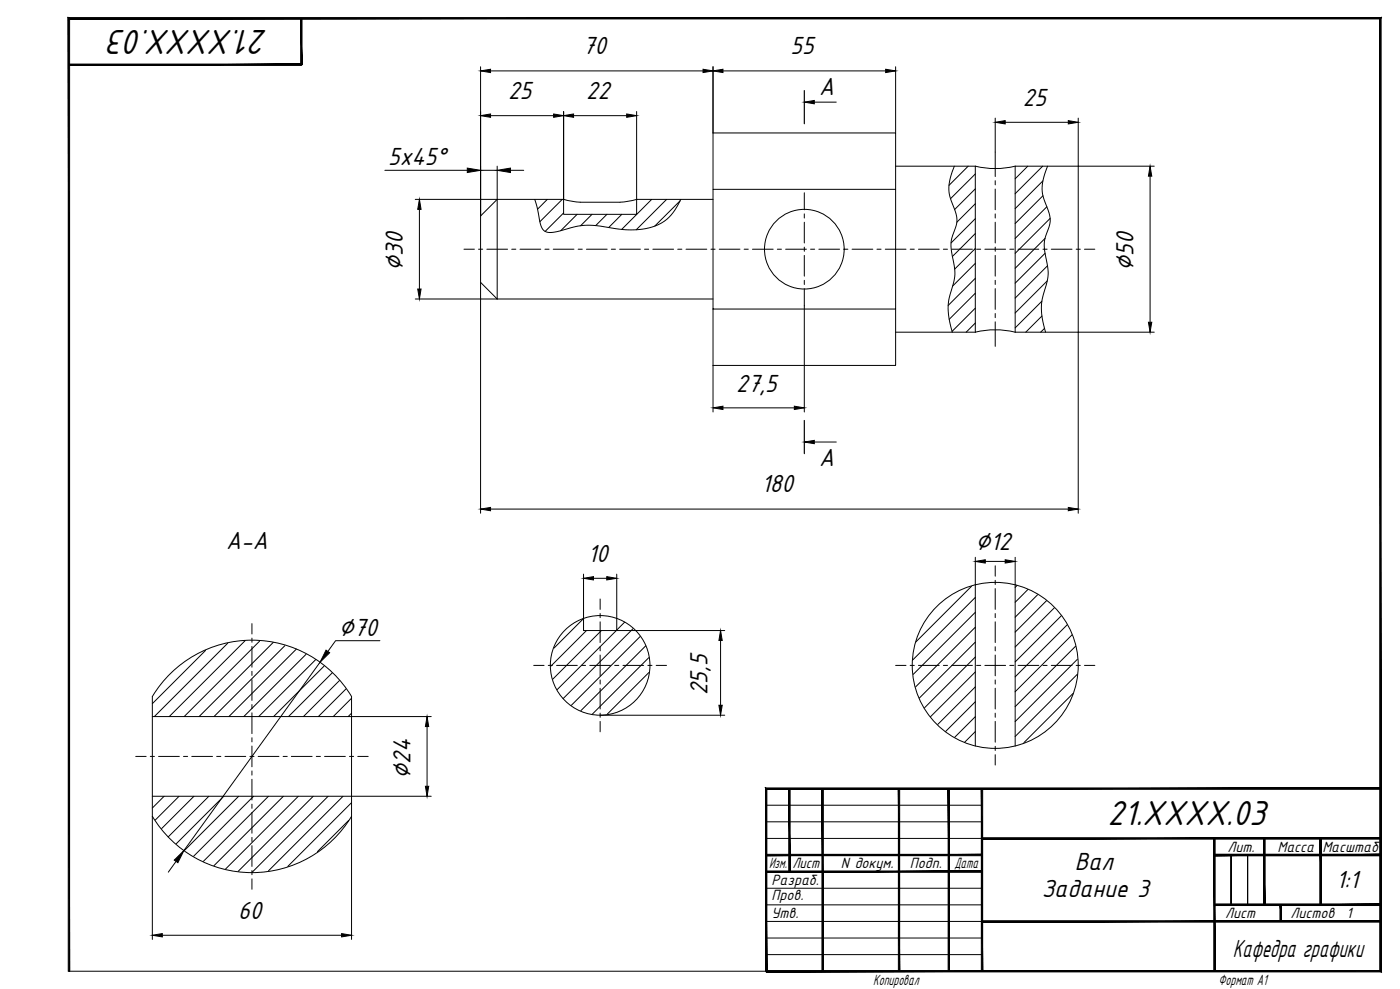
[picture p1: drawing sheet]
<svg xmlns="http://www.w3.org/2000/svg" width="841mm" height="594mm" viewBox="0 0 841 594" stroke-linecap="round" stroke-linejoin="round" font-family="sans-serif">
<!-- layer: 0 -->
<g fill="#000" stroke="#000" stroke-width=".6">
<path d="M181 11v28v-28zM181 11v28z"/>
<path d="M41 38v1l140-1zM41 39l140-1v1z"/>
<path d="M570 474v109v-109zM570 474v109z"/>
<path d="M460 513v1l130-1zM460 514l130-1v1z"/>
<path d="M590 503v1l239-1zM590 504l239-1v1z"/>
<path d="M730 513v1l99-1zM730 514l99-1v1z"/>
<path d="M730 513v1l99-1zM730 514l99-1v1z"/>
<path d="M729 504l1 79v-79zM729 504l1 79h-1z"/>
<path d="M759 504l1 40v-40zM759 504l1 40h-1z"/>
<path d="M759 504l1 40v-40zM759 504l1 40h-1z"/>
<path d="M793 504l1 40v-40zM793 504l1 40h-1z"/>
<path d="M793 504l1 40v-40zM793 504l1 40h-1z"/>
<path d="M460 523v1l130-1zM460 524l130-1v1z"/>
<path d="M474 474v50h1zM474 474h1v50z"/>
<path d="M590 553v1l239-1zM590 554l239-1v1z"/>
<path d="M730 543v1l99-1zM730 544l99-1v1z"/>
<path d="M730 543v1l99-1zM730 544l99-1v1z"/>
<path d="M769 544l1 9v-9zM769 544l1 9h-1z"/>
<path d="M769 544l1 9v-9zM769 544l1 9h-1z"/>
<path d="M41 11v572h1zM41 11h1v572zM41 11h1h788zM42 11h788h-1zM830 11h-1l1 573zM829 11l1 573-1-1zM460 584h370l-1-1zM460 583h369l-369 1z"/>
<path d="M460 473v110h1zM460 473l1 1v109zM460 473l1 1 368-1zM461 474l368-1v1z"/>
<path d="M494 474v109h1zM494 474h1v109z"/>
<path d="M540 474v109zM540 474v109z"/>
<path d="M590 474v109zM590 474v109z"/>
</g>
<path d="M460 484h130M460 494h130M460 504h130M460 534h130M460 544h130M460 553h130M740 544v-30v30M749 544v-30v30M460 563h130M460 573h130M41 583h419" fill="none" stroke="#000" stroke-width=".6"/>
<g fill="none" stroke="#000" stroke-width=".6">
<path d="M573 100a25 25 0 0 0-1 22l1 3a17 17 0 0 1-1 16 28 28 0 0 0 1 18l1 5-1 6a39 39 0 0 0-1 30M582 100l-12 11M617 100l-7 7M626 100l-16 16M629 100a25 25 0 0 0-1 22l1 3a17 17 0 0 1-1 16 28 28 0 0 0 1 18l1 5-1 6a39 39 0 0 0-1 30M321 120l3 12a7 7 0 0 0 10 7 55 55 0 0 1 23-4l12 2a39 39 0 0 0 31-5l5-5 4-7M329 120l-6 6M338 120l-14 13M383 120h-1M391 120l-18 18M400 120l-18 18M586 104l-15 15"/>
<path d="M586 113l-13 13M626 109l-16 16M627 118l-17 16M339 128l-12 11M347 129l-10 10M356 129l-7 7M365 129l-7 7M374 129l-8 8M409 121l-16 15M586 122l-11 11M586 131l-15 15M629 124l-19 19"/>
<path d="M631 131l-21 21M586 140l-14 14M586 149l-12 13M586 158l-14 14M628 143l-18 18M628 152l-18 18M629 160l-19 19M586 167l-16 16M586 176l-16 16M629 169l-19 19M586 185l-14 14M586 194l-6 6"/>
<path d="M626 181l-16 16M626 190l-10 10M627 197l-2 3M584 352l-34 34M586 359l-38 38M611 352l-1 1M618 354l-8 8M623 357l-13 14M351 372l-18 17M352 379l-21 21M361 379l-29 29M370 379l-35 35"/>
<path d="M375 374l-5 4M380 378l-42 42M586 368l-37 37M586 377l-36 36M629 361l-19 19M633 365l-23 24M638 370l-28 28M641 375l-31 32M124 391l-32 32M137 386l-44 44M147 385l-45 45M156 385l-45 45"/>
<path d="M164 386l-44 44M171 388l-42 42M178 390l-40 40M184 393l-38 37M190 396l-35 34M385 382l-42 42M388 388l-39 39M390 395l-34 34M586 386l-34 33M586 395l-31 30M644 381l-34 35M646 388l-36 36"/>
<path d="M647 396l-37 37M195 400l-31 30M200 404l-27 26M204 409l-22 21M208 414l-17 16M211 419l-11 11M390 404l-25 25M586 404l-27 27M586 413l-23 22M645 417l-30 29M647 405l-37 37M211 428l-2 2"/>
<path d="M586 422l-18 17M586 430l-12 13M586 439l-7 7M99 478l-7 7M108 478l-15 15M117 478l-20 20M125 478l-24 25M134 478l-28 29M143 478l-32 33M152 478l-36 36M161 478l-39 39M170 478l-41 42"/>
<path d="M179 478l-44 44M188 478l-45 45M197 478l-46 46M206 478l-45 45M209 493l-18 19M211 482l-38 38"/>
</g>
<g fill="none" stroke="#000" stroke-width=".6">
<path d="M538 100h48M586 100v100M586 100l11 1h6l7-1M610 100h38v100h-38M610 100v100M299 120h40M299 120l-10 10v40l10 10M299 120v60M339 120v9h43v-9M339 120l10 1h23l10-1M382 120h46M428 114v-34h110v34"/>
<path d="M428 114h110v72h-110zM299 180h129M428 186v34h110v-34M538 200h48M586 200l11-2h6l7 2M586 351v97M610 351v97M351 371v8h19v-8M103 404a70 70 0 0 1 108 14v72a70 70 0 0 1-119 0v-72l5-7zM92 430h119M92 478h119"/>
<circle cx="483" cy="150" r="24"/>
<circle cx="361" cy="400" r="30"/>
<circle cx="598" cy="400" r="50"/>
</g>
<g fill="none" stroke="#000" stroke-width=".6">
<path d="M598 91v15M483 116v10M598 109v2M598 114v12M483 128v3M483 133v13M598 128v3M598 133v13M279 150h6M287 150h3M292 150h13M307 150h3"/>
<path d="M312 150h13M327 150h3M332 150h13M347 150h3M352 150h13M367 150h3M372 150h13M387 150h3M392 150h13M407 150h3M412 150h13M427 150h3"/>
<path d="M432 150h13M447 150h3M452 150h12M467 150h2M472 150h12M483 148v3M483 153v13M487 150h2M492 150h12M507 150h2M512 150h12M527 150h2"/>
<path d="M532 150h12M547 150h2M552 150h12M567 150h2M572 150h12M587 150h2M592 150h12M598 148v3M598 153v13M607 150h2M612 150h12M627 150h2"/>
<path d="M632 150h12M646 150h3M651 150h7M483 168v3M483 173v11M598 168v3M598 173v13M598 188v3M598 193v15M598 340v6M361 360v6M598 349v2"/>
<path d="M598 354v12M151 375v6M361 369v2M361 374v12M598 369v2M598 374v12M151 383v3M151 388v13M321 400h6M329 400h3M334 400h13M349 400h3"/>
<path d="M354 400h13M361 388v3M361 393v13M369 400h3M374 400h13M389 400h3M394 400h6M538 400h6M547 400h2M552 400h12M567 400h2M572 400h12"/>
<path d="M587 400h2M592 400h12M598 388v3M598 393v13M607 400h2M612 400h12M627 400h2M632 400h12M646 400h3M651 400h7M151 403v3M151 408v13"/>
<path d="M361 408v3M361 413v13M598 408v3M598 413v13M151 423v3M151 428v13M361 428v3M361 433v7M598 428v3M598 433v13M82 454h6M90 454h3"/>
<path d="M95 454h13M110 454h3M115 454h13M130 454h3M135 454h13M150 454h3M151 443v3M151 448v13M155 454h13M170 454h3M175 454h13M190 454h2"/>
<path d="M195 454h12M210 454h2M215 454h6M598 448v3M598 453v7M151 463v3M151 468v13M151 483v3M151 488v12M151 503v2M151 508v12M151 523v2"/>
<path d="M151 528v6"/>
</g>
<path d="M483 54v20M483 253v20" fill="none" stroke="#000" stroke-width=".7"/>
<g fill="none" stroke="#000" stroke-width=".6">
<path d="M289 40v90M295 43h127M428 40v40M434 43h98M538 40v40M295 69h38M339 67v53M345 69h31M382 67v53M489 61h13M598 71v20M604 73h38"/>
<path d="M648 71v29h45M299 100v20h-50M231 102h50M289 102h10M307 102h8M691 106v88M252 126v48M249 180h50M289 170v138M483 184v63M693 200h-45v108M428 220v27"/>
<path d="M434 245h43M489 266h13M295 306h347M586 335v16M592 337h12M610 335v16M351 345v26M357 347h7M370 345v26M370 379h65M192 398l-82 113M228 385h-26l-5 6"/>
<path d="M433 385v39M211 430h48M257 436v36M361 430h74M211 478h48M92 490v74M211 490v74M106 517l-5 7M98 562h107"/>
</g>
<g fill="#000" stroke="#000" stroke-width=".6">
<path d="M289 43l6-1v2zM422 42l6 1-6 1zM428 43l6-1v2zM532 42l6 1-6 1zM289 69l6-1v2zM333 68l6 1-6 1zM339 69l6-1v2zM376 68l6 1-6 1zM483 61l6-1v2zM598 73l6-1v2zM642 72l6 1-6 1zM281 101l8 1-8 2z"/>
<path d="M299 102l8-1v3zM691 100l1 6h-2zM252 120l1 6h-2zM251 174h2l-1 6zM690 194h2l-1 6zM428 245l6-1v2zM477 244l6 1-6 1zM483 266l6-1v2zM289 306l6-1v2zM642 305l6 1-6 1zM586 337l6-1v2zM604 336l6 1-6 1z"/>
<path d="M351 347l6-1v2zM364 346l6 1-6 1zM196 391l2 1-6 6zM433 379l1 6h-2zM257 430l1 6h-2zM432 424h2l-1 6zM256 472h2l-1 6zM105 517l5-6-3 7zM92 562l6-1v2zM205 561l6 1-6 1z"/>
</g>
<g font-size="23.2">
<text x="161" y="18" transform="rotate(-180 161 18)">21.XXXX.03</text>
<text x="665" y="495">21.XXXX.03</text>
</g>
<g font-size="16.6">
<text x="350" y="33">70</text>
<text x="475" y="33">55</text>
<text x="305" y="59">25</text>
<text x="352" y="59">22</text>
<text x="492" y="57">A</text>
<text x="614" y="63">25</text>
<text x="233" y="99">5x45°</text>
<text x="242" y="163" transform="rotate(-90 242 163)">∅30</text>
<text x="681" y="163" transform="rotate(-90 681 163)">∅50</text>
<text x="442" y="236">27,5</text>
<text x="492" y="280">A</text>
<text x="457" y="296">180</text>
<text x="136" y="330">A-A</text>
<text x="586" y="330">∅12</text>
<text x="353" y="337">10</text>
<text x="204" y="382">∅70</text>
<text x="425" y="418" transform="rotate(-90 425 418)">25,5</text>
<text x="247" y="468" transform="rotate(-90 247 468)">∅24</text>
<text x="646" y="523">Вал</text>
<text x="803" y="534">1:1</text>
<text x="626" y="539">Задание 3</text>
<text x="143" y="552">60</text>
<text x="741" y="575">Кафедра графики</text>
</g>
<g font-size="9.9">
<text x="737" y="512">Лит.</text>
<text x="767" y="512">Масса</text>
<text x="794" y="512">Масштаб</text>
<text x="462" y="522">Изм.</text>
<text x="476" y="522">Лист</text>
<text x="505" y="522">N докум.</text>
<text x="547" y="522">Подп.</text>
<text x="573" y="522">Дата</text>
<text x="464" y="532">Разраб.</text>
<text x="464" y="541">Пров.</text>
<text x="464" y="552">Утв.</text>
<text x="736" y="552">Лист</text>
<text x="775" y="552">Листов</text>
<text x="809" y="552">1</text>
<text x="525" y="591">Копировал</text>
<text x="732" y="591">Формат А1</text>
</g>
</svg>
